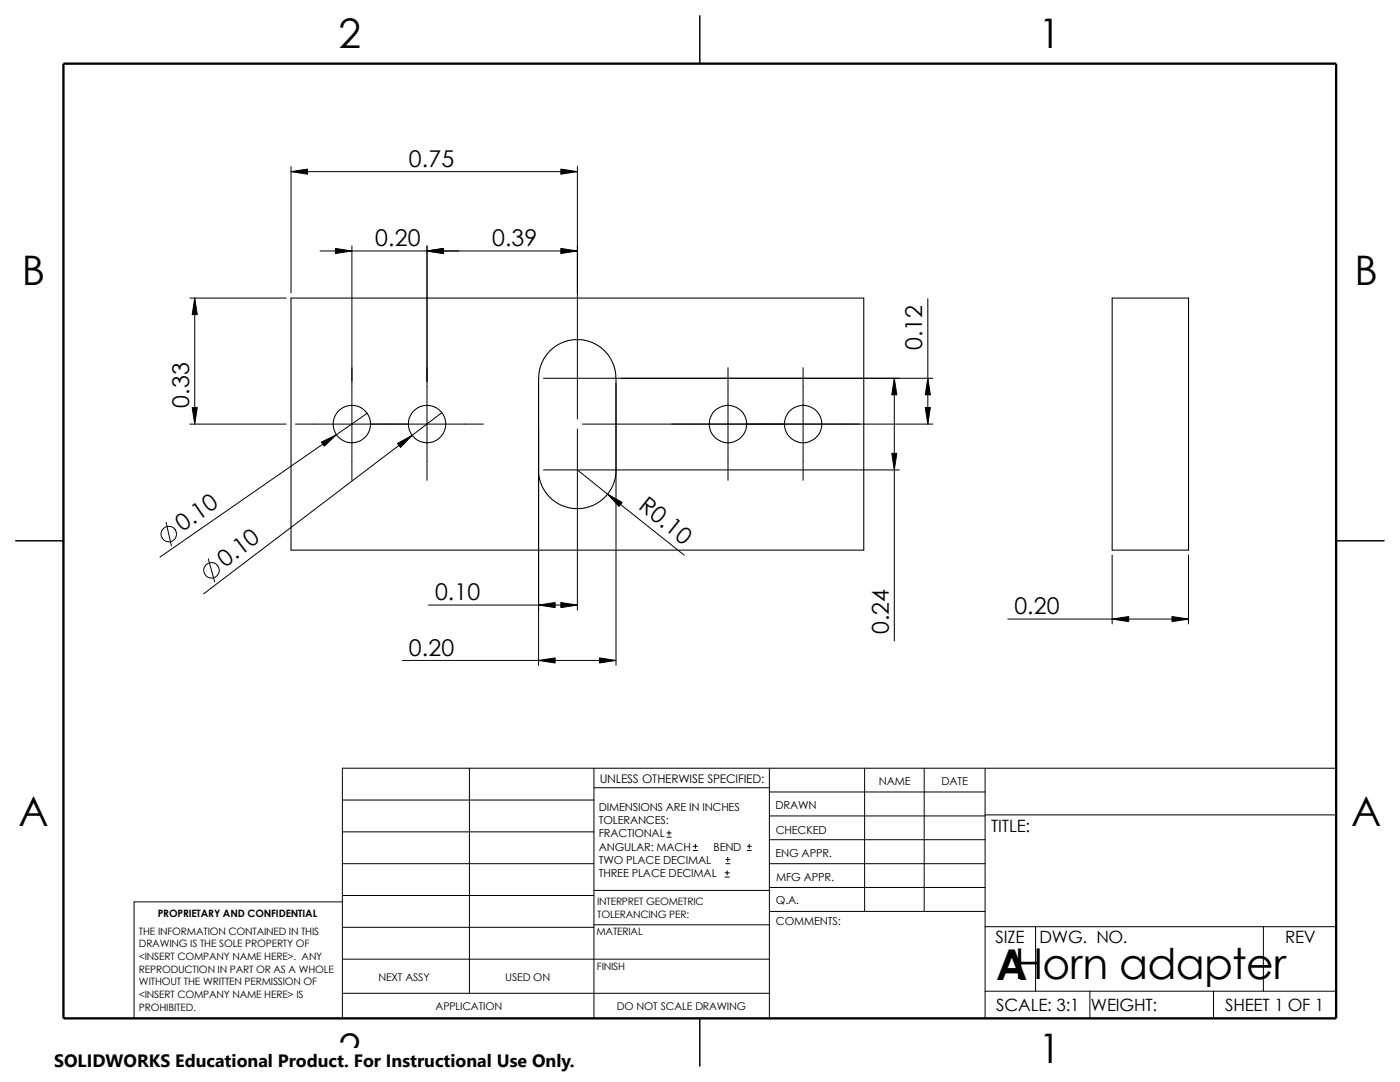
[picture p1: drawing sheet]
<svg xmlns="http://www.w3.org/2000/svg" width="279mm" height="216mm" viewBox="0 0 279 216" stroke-linecap="round" stroke-linejoin="round" font-family="sans-serif">
<g fill="none" stroke="#000" stroke-width=".2">
<path d="M58.1 34.2l3.3-.5v1.1zM58.1 34.2h57.1M58.1 33.2v25.3M111.9 33.7l3.3 .5-3.3 .6zM115.2 33.2v50.4M37.9 59.5h19.2M38.9 59.5l.5 3.3h-1zM38.9 59.5v25.1M63.9 50.1h51.3M66.9 49.6l3.3 .5-3.3 .5zM70.2 49.1v46.7M85.2 50.1l3.3-.5v1z"/>
<path d="M85.2 49.1v46.7M111.9 49.6l3.3 .5-3.3 .5zM185.2 59.6v25M107.5 76.5v56.3M108.5 75.5h77.7M122.9 76.5v56.3M145.3 73.4v22.4M160.3 73.4v22.4M178.5 75.5l.5 3.3h-1zM178.5 75.5v52.4M185.2 75.5l.5 3.3h-1zM37.9 84.6h19.2"/>
<path d="M38.4 81.3h1l-.5 3.3zM59 84.6h37.5M64.1 88.2l3-1.5-2.4 2.3zM73.3 82.5l-41.4 28.7M79.3 88.5l3-1.6-2.4 2.4zM88.2 82.3l-47.6 36.2M108.5 93.8h71M115.2 85.6v36.2M115.2 93.8l21.4 17M116.2 84.6h70M121.2 98.6l3 1.6-.7 .8zM178 90.5h1l-.5 3.3z"/>
<path d="M184.7 81.3h1l-.5 3.3zM33.1 104.2l1.1 4.7M41.6 111.5l1.2 4.6M222 110.7v13.8M237.2 110.7v13.8M80.3 131.8h42.6M85.5 120.7h29.7M107.5 131.8l3.3-.5v1zM107.5 120.7l3.3-.5v1zM111.9 120.2l3.3 .5-3.3 .5zM119.6 131.3l3.3 .5-3.3 .5zM201.1 123.5h36.1"/>
<path d="M222 123.5l3.3-.5v1zM233.9 123l3.3 .5-3.3 .5zM68.3 159.6h50.2M93.7 153.3v44.9M118.5 157.2h35M118.5 153.3v49.9M153.5 153.3v49.9M153.5 158h43.1M172.6 153.3v28.6M184.4 153.3v28.6M196.6 153.3v49.9M266.7 153.3h-198.4v49.9"/>
<path d="M68.3 166h50.2M68.3 172.3h50.2M68.3 178.7h50.2M68.3 180h-41.5v23.2M118.5 177.7h35.1M133.1 167h.8M133.1 166.2h.8M133.5 165.8v.8M138.3 169.7h.9M138.3 168.9h.9M138.8 168.4v.9M144.7 175h.8"/>
<path d="M144.7 174.2h.8M144.9 172.3h.8M144.9 171.5h.8M145.1 173.7v.9M145.2 171.1v.8M149.1 169.7h.8M149.1 168.9h.8M149.5 168.4v.9M153.5 162.8h43.1M153.5 167.6h43.1M153.5 172.3h43.1M153.5 177.1h43.1"/>
<path d="M196.6 162.6h70.1M68.3 198.2h85.2M68.3 191.4h85.2M68.3 185h50.2M118.5 184.5h35.1M153.6 181.9h43M196.6 184.9h70.1M196.6 197.8h70.1M206.7 184.9v12.9M217.5 197.8v5.4M242.2 197.8v5.4M252.1 184.9v12.9"/>
<circle cx="33.7" cy="106.6" r="1.56"/>
<circle cx="42.2" cy="113.8" r="1.56"/>
</g>
<g fill="none" stroke="#000" stroke-width=".21">
<path d="M139.7 3.1v9.6M58.1 59.5h114.3v50.3h-114.3zM222 59.5h15.2v50.3h-15.2zM107.5 75.5v19l.5 2.2 .5 1 .9 1.2 1.3 1.1 1.5 .9 2.3 .6 1.8-.1 1.9-.5 1.9-1.2 1.4-1.4 .9-1.6 .5-1.8v-19.4l-.2-1.8-.4-1.2-1.2-2-.9-.9-1-.8-1.5-.6-1.4-.4h-1.8l-.9 .1-.9 .3-1.4 .6-1.1 .8-.9 .9-.7 1-.7 1.4-.3 1.4-.1 1.2M3.1 107.9h9.6M266.7 107.9h9.5M139.7 203.2v9.5"/>
<circle cx="70.2" cy="84.6" r="3.7"/>
<circle cx="85.2" cy="84.6" r="3.7"/>
<circle cx="145.3" cy="84.6" r="3.8"/>
<circle cx="160.3" cy="84.6" r="3.7"/>
</g>
<path d="M12.7 12.7h254v190.5h-254z" fill="none" stroke="#000" stroke-width=".47"/>
<g fill="#000">
<path d="M58.1 34.2l3.3-.5v1.1zM111.9 33.7l3.3 .5-3.3 .6zM38.9 59.5l.5 3.3h-1zM66.9 49.6l3.3 .5-3.3 .5zM85.2 50.1l3.3-.5v1zM111.9 49.6l3.3 .5-3.3 .5zM178.5 75.5l.5 3.3h-1zM185.2 75.5l.5 3.3h-1zM38.4 81.3h1l-.5 3.3zM64.1 88.2l3-1.5-2.4 2.3zM79.3 88.5l3-1.6-2.4 2.4zM121.2 98.6l3 1.6-.7 .8z"/>
<path d="M178 90.5h1l-.5 3.3zM184.7 81.3h1l-.5 3.3zM107.5 131.8l3.3-.5v1zM107.5 120.7l3.3-.5v1zM111.9 120.2l3.3 .5-3.3 .5zM119.6 131.3l3.3 .5-3.3 .5zM222 123.5l3.3-.5v1zM233.9 123l3.3 .5-3.3 .5z"/>
</g>
<path d="M10.8 209.2h104.1v6.7h-104.1z" fill="#fff"/>
<text font-size="8.5" x="198.8" y="195.5">AHorn adapter</text>
<g font-size="8.1">
<text x="67.6" y="9.7">2</text>
<text x="207.3" y="9.7">1</text>
<text x="4.4" y="56.9">B</text>
<text x="270.3" y="56.9">B</text>
<text x="3.7" y="164.9">A</text>
<text x="269.7" y="164.9">A</text>
<text x="67.6" y="212.1">2</text>
<text x="207.3" y="212.1">1</text>
</g>
<g font-size="4.6">
<text x="81.6" y="33.3">0.75</text>
<text x="74.9" y="49.1">0.20</text>
<text x="98.2" y="49.1">0.39</text>
<text x="184.1" y="69.9" transform="rotate(-90 184.1 69.9)">0.12</text>
<text x="37.8" y="81.3" transform="rotate(-90 37.8 81.3)">0.33</text>
<text x="127.2" y="101.4" transform="rotate(39 127.2 101.4)">R0.10</text>
<text x="36.4" y="106.1" transform="rotate(-35 36.4 106.1)">0.10</text>
<text x="44.9" y="113.2" transform="rotate(-37 44.9 113.2)">0.10</text>
<text x="86.8" y="119.8">0.10</text>
<text x="202.4" y="122.6">0.20</text>
<text x="81.6" y="130.9">0.20</text>
<text x="177.4" y="126.6" transform="rotate(-90 177.4 126.6)">0.24</text>
</g>
<text font-size="3.6" x="10.8" y="213">SOLIDWORKS Educational Product. For Instructional Use Only.</text>
<g font-size="3.4">
<text x="197.8" y="166">TITLE:</text>
<text x="198.7" y="188.1">SIZE</text>
<text x="207.5" y="188.1">DWG. NO.</text>
<text x="256.5" y="188.2">REV</text>
<text x="198.8" y="201.7">SCALE: 3:1</text>
<text x="217.7" y="201.8">WEIGHT:</text>
<text x="244.5" y="201.7">SHEET 1 OF 1</text>
</g>
<text font-size="2.4" x="119.7" y="156.2">UNLESS OTHERWISE SPECIFIED:</text>
<g font-size="2.2">
<text x="119.5" y="161.8">DIMENSIONS ARE IN INCHES</text>
<text x="154.8" y="161.5">DRAWN</text>
<text x="175.4" y="156.7">NAME</text>
<text x="187.9" y="156.7">DATE</text>
<text x="119.5" y="164.4">TOLERANCES:</text>
<text x="119.5" y="167.1">FRACTIONAL</text>
<text x="154.8" y="166.3">CHECKED</text>
<text x="119.5" y="172.4">TWO PLACE DECIMAL</text>
<text x="119.5" y="169.8">ANGULAR: MACH</text>
<text x="142.4" y="169.8">BEND</text>
<text x="154.8" y="171">ENG APPR.</text>
<text x="119.5" y="175">THREE PLACE DECIMAL</text>
<text x="154.9" y="175.7">MFG APPR.</text>
<text x="154.9" y="184.7">COMMENTS:</text>
<text x="154.9" y="180.5">Q.A.</text>
</g>
<g font-size="2.1">
<text x="75.5" y="195.7">NEXT ASSY</text>
<text x="100.8" y="195.7">USED ON</text>
<text x="86.9" y="201.5">APPLICATION</text>
<text x="123.1" y="201.6">DO NOT SCALE DRAWING</text>
</g>
<g font-size="2">
<text x="31.5" y="183">PROPRIETARY AND CONFIDENTIAL</text>
<text x="119.2" y="180.6">INTERPRET GEOMETRIC</text>
<text x="119.2" y="183.1">TOLERANCING PER:</text>
<text x="27.7" y="186.5">THE INFORMATION CONTAINED IN THIS</text>
<text x="27.7" y="189.1">DRAWING IS THE SOLE PROPERTY OF</text>
<text x="27.7" y="191.6">&lt;INSERT COMPANY NAME HERE&gt;. ANY</text>
<text x="119" y="186.6">MATERIAL</text>
<text x="27.7" y="194.1">REPRODUCTION IN PART OR AS A WHOLE</text>
<text x="27.7" y="196.6">WITHOUT THE WRITTEN PERMISSION OF</text>
<text x="119.1" y="193.5">FINISH</text>
<text x="27.7" y="201.7">PROHIBITED.</text>
<text x="27.7" y="199.1">&lt;INSERT COMPANY NAME HERE&gt; IS</text>
</g>
</svg>
